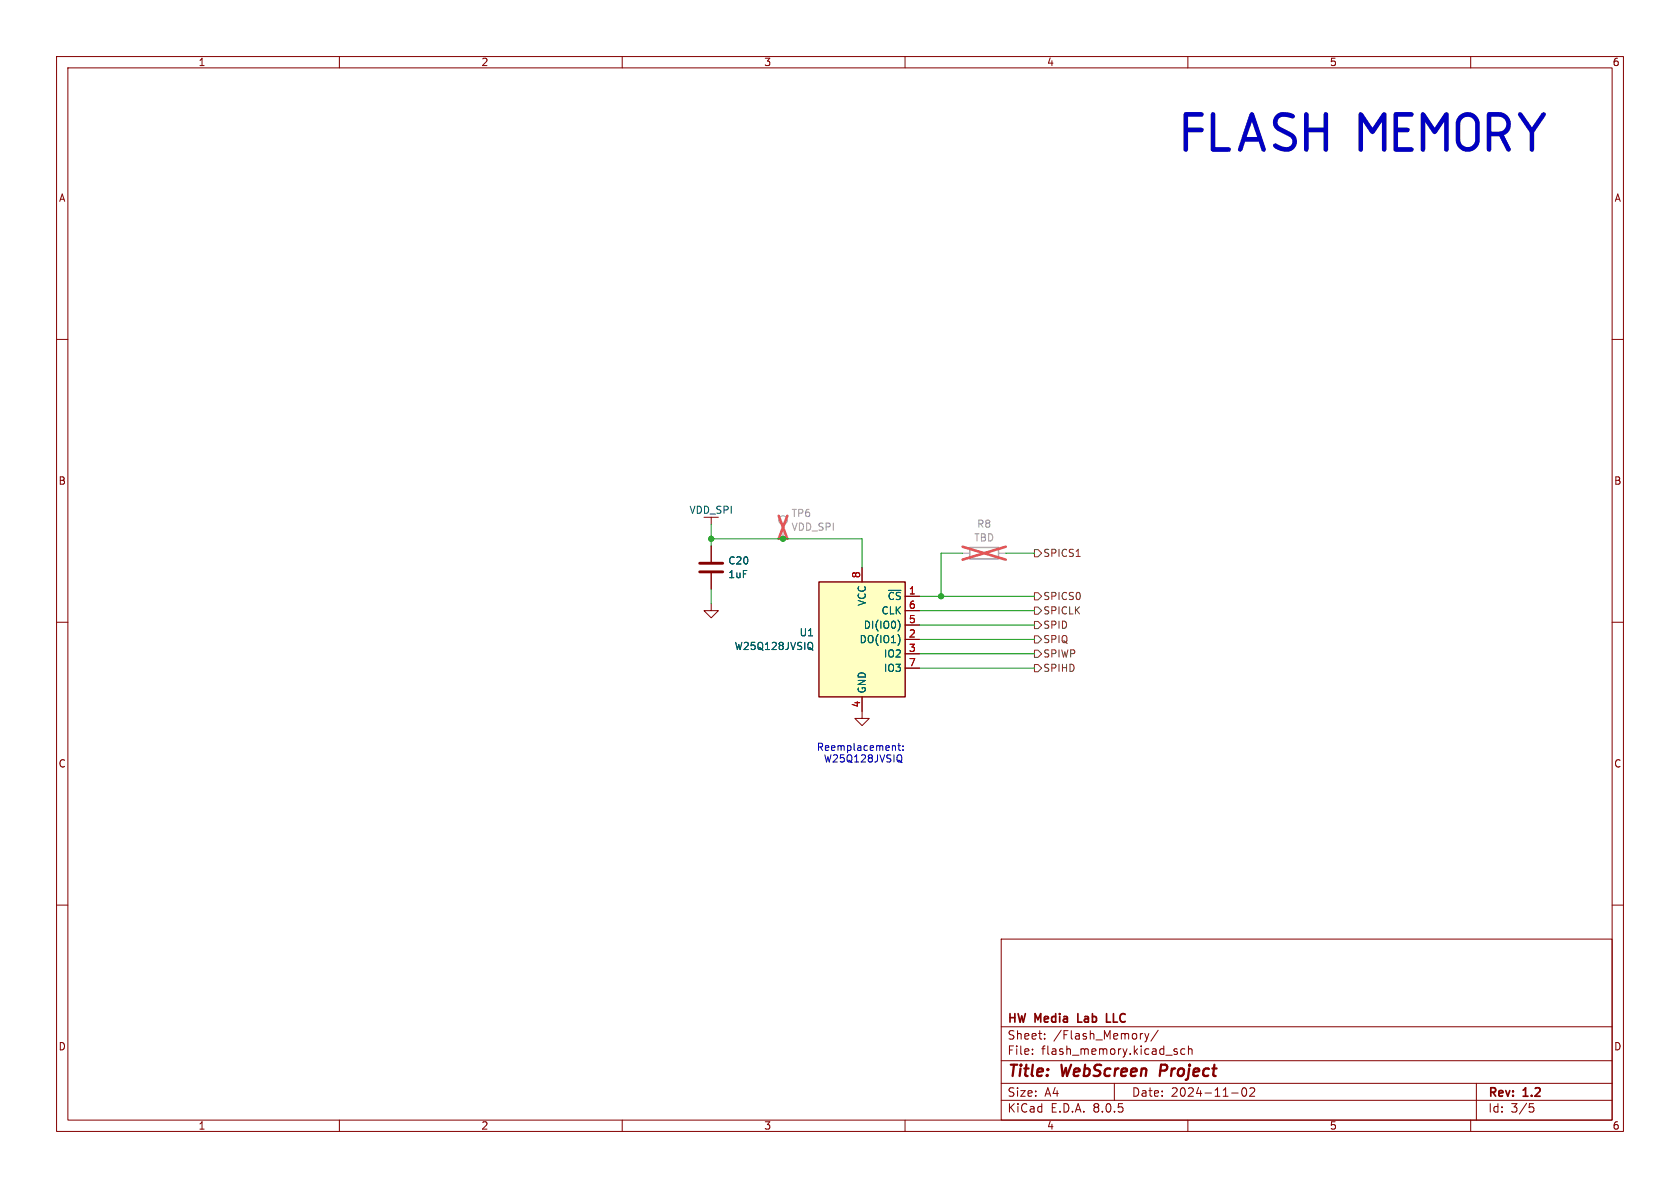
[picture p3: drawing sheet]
<svg xmlns="http://www.w3.org/2000/svg" width="297mm" height="210mm" viewBox="0 0 297 210" stroke-linecap="round" stroke-linejoin="round" font-family="sans-serif">
<g fill="none" stroke="#840000" stroke-width=".18">
<path d="M10 10h277v190h-277zM12 12h273v186h-273zM60 10v2M110 10v2M160 10v2M210 10v2M260 10v2M10 60h2M285 60h2M125.7 91.4v1.3M125.7 96.5v2.8M10 110h2"/>
<path d="M125.7 101.3v2.8M285 110h2M152.4 125.7v1.3h1.3l-1.3 1.3-1.3-1.3h1.3M10 160h2M285 160h2M177 166h108v32h-108zM60 198v2M110 198v2M160 198v2M177 194.5h108M177 191.5h108M177 187.5h108"/>
<path d="M177 181.5h108M182.5 186.3v.1M182.5 185.5v.1M184.7 183.6v.1M184.7 182.8v.1M197 191.5v3M201.9 182.7h.1M202.4 182.7l.3 1M202.7 183.7l-.1 .4-.2 .1M203.1 182.7l-.4 1M204.7 182.1l-1.2 2M207.6 185.8l.5 .2 .1 .2-.2 .2-.5-.1"/>
<path d="M207.6 185.5h.5M209.5 185.5l-.5-.1-.3 .3v.4l.2 .2h.6M210 198v2M210.1 185.5l.2-.1 .4 .1v.9M210.1 184.9v1.5M217.7 193.2h1.2M219.7 192.4l.2-.1a.81 .81 0 0 1 .6 .6 .81 .81 0 0 1-.3 .8l-.2 .1a.81 .81 0 0 1-.3-1.4zM221 192.4l.5-.1 .2 .1 .1 .3-.9 1.1h.9M260 198v2M261 191.5v6.5M270.4 195.1h.7M270.5 195.7h.4l.3 .3-.2 .5-.5 .1"/>
</g>
<path d="M205.3 188.2l-.3 2" fill="none" stroke="#840000" stroke-width=".4"/>
<path d="M190.6 179.2v1.5h.7M195.6 179.2v1.5h.7" fill="none" stroke="#840000" stroke-width=".3"/>
<path d="M123.7 99.6h4.1M123.7 101.1h4.1" fill="none" stroke="#840000" stroke-width=".51"/>
<g fill="none" stroke="#a1a1a1" stroke-width=".18">
<path d="M138.4 92.7v2.6M170.2 97.8h1.2M176.5 97.8h1.3"/>
<circle cx="138.4" cy="91.9" r=".76"/>
</g>
<path d="M137.7 91.2l1.5 4.1M139.2 91.2l-1.5 4.1M170.2 96.6l7.6 2.3M177.8 96.6l-7.6 2.3" fill="none" stroke="#e75356" stroke-width=".46"/>
<path d="M171.4 96.8h5.1v2h-5.1z" fill="none" stroke="#a1a1a1" stroke-width=".25"/>
<path d="M144.8 102.9h15.2v20.3h-15.2z" fill="#ffffc2"/>
<path d="M144.8 102.9h15.2v20.3h-15.2z" fill="none" stroke="#840000" stroke-width=".25"/>
<path d="M125.7 96.5v2.8M125.7 106.7v1.3h1.3l-1.3 1.2-1.2-1.2h1.2M125.7 101.3v2.8M152.4 100.3v2.6M160 105.4h2.6M160 113h2.6M160 115.6h2.6M160 110.5h2.6M160 108h2.6M160 118.1h2.6M152.4 123.2v2.5" fill="none" stroke="#840000" stroke-width=".18"/>
<path d="M143.3 114.6l.4 .3M143.4 113.6h.1a.81 .81 0 0 1-.1 1.2M158.8 109.7a1.49 1.49 0 0 1 0 1.8M159 112.7v.8" fill="none" stroke="#006464" stroke-width=".18"/>
<path d="M182.9 97.2h.6l.6 .6-.6 .6h-.6zM190.2 98.4h.8M182.9 112.4h.6l.6 .6-.6 .7h-.6zM182.9 109.9h.6l.6 .6-.6 .6h-.6zM182.9 117.5h.6l.6 .6-.6 .6h-.6zM182.9 114.9h.6l.6 .7-.6 .6h-.6zM182.9 107.3h.6l.6 .7-.6 .6h-.6zM182.9 104.8h.6l.6 .6-.6 .6h-.6z" fill="none" stroke="#725600" stroke-width=".18"/>
<path d="M158.1 131.8l.2 .2v.7M158.7 131.8h.5M158.9 131.4v1.1l.3 .2M159.1 134.5l.4 .3M159.1 133.4l.1 .1a.81 .81 0 0 1-.1 1.2M159.6 132.5v.2M159.6 131.9v.1" fill="none" stroke="#0000c2" stroke-width=".18"/>
<path d="M125.7 92.7v3.8M125.7 95.3h26.7v5M170.2 97.8h-3.8v7.6M177.8 97.8h5.1M125.7 104.1v2.6M162.6 108h20.3M162.6 110.5h20.3M162.6 113h20.3M162.6 118.1h20.3M162.6 105.4h20.3M162.6 115.6h20.3" fill="none" stroke="#009600" stroke-width=".18"/>
<g fill="#009600" stroke="#009600" stroke-width=".18">
<circle cx="138.4" cy="95.3" r=".46"/>
<circle cx="166.4" cy="105.4" r=".46"/>
<circle cx="125.7" cy="95.3" r=".46"/>
</g>
<text font-size="10.6" fill="#0000c2" x="208.5" y="28.1">FLASHMEMORY</text>
<g font-size="2.8" fill="#840000">
<text x="178" y="190.9">Title:</text>
<text x="187.7" y="190.9">WebScreen</text>
<text x="205.9" y="190.9">Project</text>
</g>
<g font-size="2.1" fill="#840000">
<text x="178" y="184">Sheet:</text>
<text x="178" y="181.2">HW</text>
<text x="183" y="181.2">Media</text>
<text x="186.2" y="184">/Flash_Memory/</text>
<text x="191.2" y="181.2">Lab</text>
<text x="196.9" y="181.2">LLC</text>
<text x="178" y="186.7">File:</text>
<text x="184.1" y="186.7">flash_memory.kicad_sch</text>
<text x="178" y="196.9">KiCad</text>
<text x="178" y="194.1">Size:</text>
<text x="184.7" y="194.1">A4</text>
<text x="185.7" y="196.9">E.D.A.</text>
<text x="193.3" y="196.9">8.0.5</text>
<text x="200" y="194.1">Date:</text>
<text x="207" y="194.1">2024-11-02</text>
<text x="263" y="194.3">Rev:</text>
<text x="263" y="196.9">Id:</text>
<text x="267.1" y="196.9">3/5</text>
<text x="269.4" y="194.3">1.2</text>
</g>
<g font-size="1.8" fill="#840000">
<text x="35" y="11.9">1</text>
<text x="85" y="11.9">2</text>
<text x="135" y="11.9">3</text>
<text x="185" y="11.9">4</text>
<text x="235" y="11.9">5</text>
<text x="285" y="11.9">6</text>
<text x="10.3" y="35.9">A</text>
<text x="285.3" y="35.9">A</text>
<text x="10.3" y="85.9">B</text>
<text x="285.3" y="85.9">B</text>
<text x="10.3" y="135.9">C</text>
<text x="285.3" y="135.9">C</text>
<text x="10.3" y="185.9">D</text>
<text x="285.3" y="185.9">D</text>
<text x="35" y="199.9">1</text>
<text x="85" y="199.9">2</text>
<text x="135" y="199.9">3</text>
<text x="185" y="199.9">4</text>
<text x="235" y="199.9">5</text>
<text x="285" y="199.9">6</text>
</g>
<g font-size="1.8" fill="#006464">
<text x="121.8" y="91">VDD_SPI</text>
<text x="128.7" y="100">C20</text>
<text x="128.7" y="102.4">1uF</text>
<text x="153.3" y="107.2" transform="rotate(-90 153.3 107.2)">VCC</text>
<text x="156.8" y="106.3">~{CS}</text>
<text x="141.3" y="112.7">U1</text>
<text x="151.9" y="113.9">DO(IO1)</text>
<text x="152.6" y="111.4">DI(IO0)</text>
<text x="155.7" y="108.8">CLK</text>
<text x="129.8" y="115.1">W25Q128JVSIQ</text>
<text x="156.2" y="116.4">IO2</text>
<text x="156.2" y="119">IO3</text>
<text x="153.3" y="122.7" transform="rotate(-90 153.3 122.7)">GND</text>
</g>
<g font-size="1.8" fill="#989898">
<text x="139.8" y="91.6">TP6</text>
<text x="139.8" y="94">VDD_SPI</text>
<text x="172.1" y="95.9">TBD</text>
<text x="172.6" y="93.5">R8</text>
</g>
<g font-size="1.8" fill="#725600">
<text x="184.3" y="98.7">SPICS1</text>
<text x="184.3" y="106.3">SPICS0</text>
<text x="184.3" y="113.9">SPIQ</text>
<text x="184.3" y="111.4">SPID</text>
<text x="184.3" y="108.8">SPICLK</text>
<text x="184.3" y="119">SPIHD</text>
<text x="184.3" y="116.4">SPIWP</text>
</g>
<g font-size="1.8" fill="#a90000">
<text x="152.1" y="102.3" transform="rotate(-90 152.1 102.3)">8</text>
<text x="160.6" y="105.2">1</text>
<text x="160.6" y="107.7">6</text>
<text x="160.6" y="112.8">2</text>
<text x="160.6" y="110.2">5</text>
<text x="160.6" y="115.3">3</text>
<text x="160.6" y="117.9">7</text>
<text x="152.1" y="125.2" transform="rotate(-90 152.1 125.2)">4</text>
</g>
<g font-size="1.8" fill="#0000c2">
<text x="144.3" y="132.9">Reemplacement:</text>
<text x="145.5" y="135">W25Q128JVSIQ</text>
</g>
</svg>
